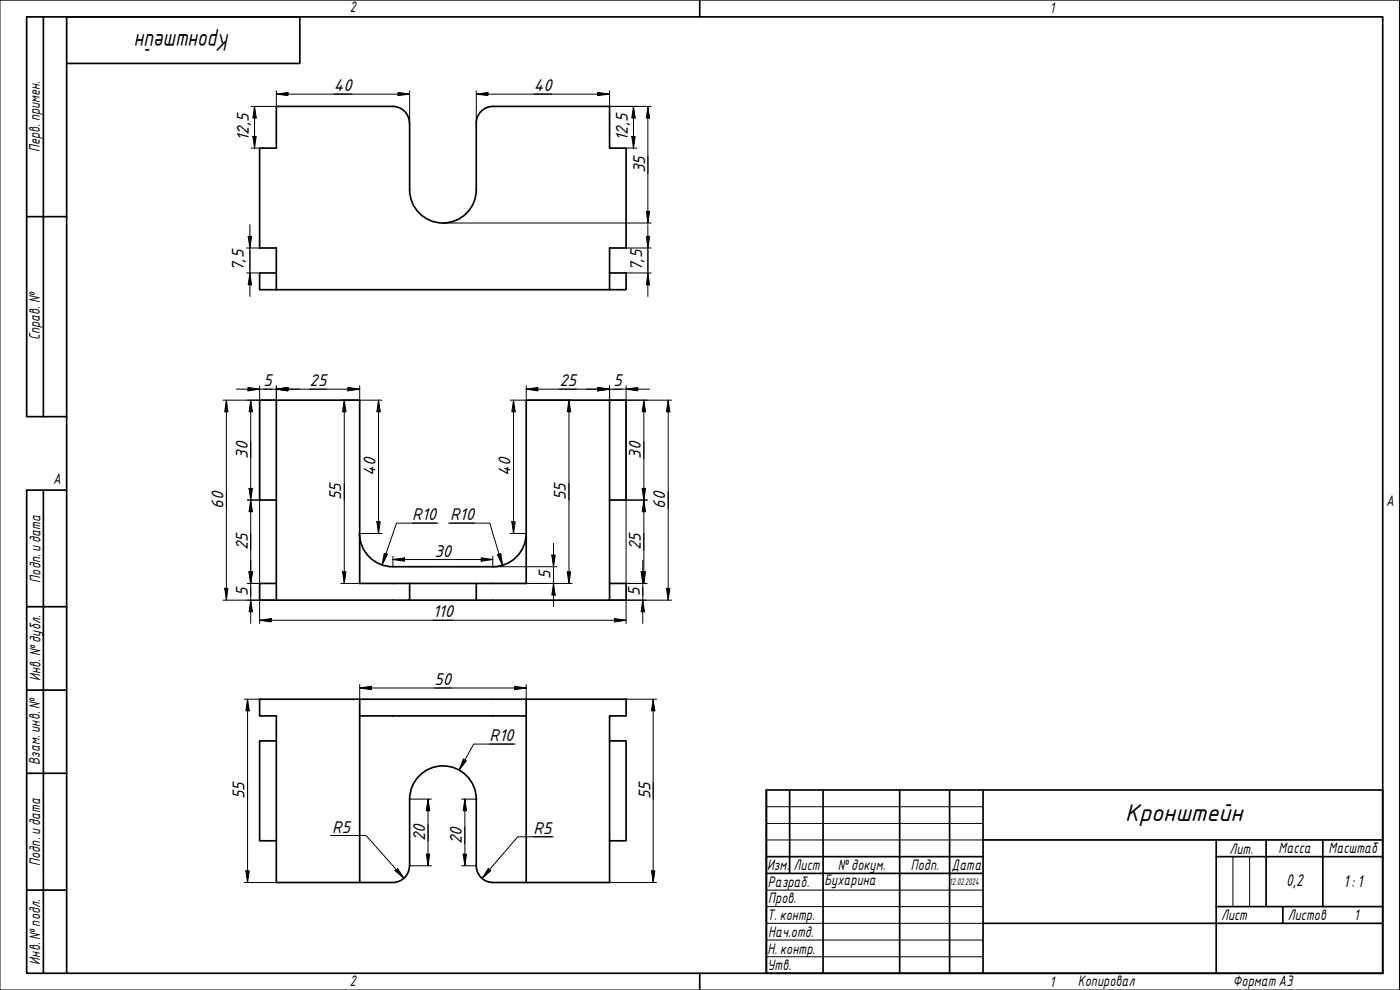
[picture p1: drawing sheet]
<svg xmlns="http://www.w3.org/2000/svg" width="420mm" height="297mm" viewBox="0 0 420 297" stroke-linecap="round" stroke-linejoin="round" font-family="sans-serif">
<g fill="none" stroke="#000" stroke-width=".51">
<path d="M117.9 31.9a5 5 0 0 1 5 5M117.9 31.9h-35v12.5h-5v30h5v12.5M147.9 31.9h35v12.5h5v30h-5v12.5M147.9 31.9a5 5 0 0 0-5 5v20a10 10 0 0 1-10 10 10 10 0 0 1-10-10v-20M82.9 81.9h-5v5h5M82.9 86.9h100M182.9 81.9h5v5h-5M82.9 120.1h-5v29.9h5M182.9 120.1h5v29.9h-5M82.9 175.1h-5v5h5M107.9 160a10 10 0 0 0 10 10M117.9 170h30"/>
<path d="M122.9 175.1v5h-40v-60h25v55h35M157.9 160a10 10 0 0 1-10 10M182.9 175.1h5v5h-5M122.9 180.1h60v-60h-25v55h-15v5M107.9 209.8h-30v5h5v50h35M107.9 209.8h80v5h-5v50h-35M107.9 209.8v55M107.9 214.8h50M157.9 209.8v55M82.9 222.3h-5v30h5M182.9 222.3h5v30h-5M122.9 259.8a5 5 0 0 1-5 5"/>
<path d="M122.9 259.8v-20a10 10 0 0 1 10-10 10 10 0 0 1 10 10v20M142.9 259.8a5 5 0 0 0 5 5"/>
</g>
<path d="M20 5.1h395v286.9h-395zM210 0v5.1M210 292v5" fill="none" stroke="#000" stroke-width=".51"/>
<path d="M0 0h420v297h-420z" fill="none" stroke="#000" stroke-width=".3"/>
<g fill="none" stroke="#000" stroke-width=".51">
<path d="M230 237h185v55h-185zM237 237v25.1M247 237v55M270 237v55M285 237v55M295 237v55M230 257h65M295 252h120M365 257h50M365 252v40M380 252v20M397 252v20"/>
<path d="M230 262.1h65M295 277h120M365 272h50M385 272v5"/>
</g>
<path d="M230 242h65M230 247.1h65M230 252h65M370 257v15M375 257v15M230 267.1h65M230 272h65M230 277h65M230 282.1h65M230 287.1h65" fill="none" stroke="#000" stroke-width=".3"/>
<path d="M13 5.1v119.9M20 19h70v-13.9h-82v119.9h12M8 65h12M13 147.1v144.9M20 147.1h-12v144.9h12M8 182h12M8 207.1h12M8 232h12M8 267.1h12" fill="none" stroke="#000" stroke-width=".51"/>
<g fill="none" stroke="#000" stroke-width=".3">
<path d="M76.4 31.9l.5 3.5h-1zM76.4 31.9v12.5M82.9 28.2l3.5-.5v1zM82.9 28.2h40M82.9 27.2v4.7h-7.5M119.4 27.7l3.5 .5-3.5 .5zM122.9 27.2v9.7M142.9 28.2l3.5-.5v1zM142.9 28.2h40M142.9 27.2v9.7M179.4 27.7l3.5 .5-3.5 .5zM182.9 27.2v4.7h12.6"/>
<path d="M190.1 31.9l.5 3.5h-1zM190.1 31.9v12.5M194.4 31.9l.5 3.5h-.9zM194.4 31.9v35M75.4 44.4h2.5M75.9 40.9h1l-.5 3.5zM187.9 44.4h3.2M189.6 40.9h1l-.5 3.5zM74 74.4h3.9M74.5 70.9h1l-.5 3.5zM75 67.4v21.5M132.9 66.9h62.6"/>
<path d="M187.9 74.4h7.6M194 70.9h.9l-.5 3.5zM194 63.4h.9l-.5 3.5zM194.4 67.4v21.5M74 81.9h3.9M75 81.9l.5 3.6h-1zM187.9 81.9h7.6M194.4 81.9l.5 3.6h-.9zM70.9 116.8h37M74.4 116.3l3.5 .5-3.5 .5zM77.9 115.7v59.4h-3.7M82.9 116.8l3.5-.5v1z"/>
<path d="M82.9 115.7v4.4h-16M104.4 116.3l3.5 .5-3.5 .5zM107.9 115.7v4.4M157.9 116.8l3.5-.5v1zM157.9 116.8h37M157.9 115.7v4.4M179.4 116.3l3.5 .5-3.5 .5zM182.9 115.7v4.4h18.6M187.9 116.8l3.5-.5v1zM187.9 115.7v59.4h6.3M67.9 120.1l.5 3.5h-1zM67.9 120.1v60"/>
<path d="M75.2 120.1l.6 3.5h-1.1zM75.2 120.1v67M102.3 120.1h12.3M103.3 120.1l.5 3.5h-1zM103.3 120.1v55M113.6 120.1l.5 3.5h-1zM113.6 120.1v40M153.1 120.1h18.6M154.1 120.1l.5 3.5h-1zM154.1 120.1v40M170.8 120.1l.5 3.5h-1.1zM170.8 120.1v55"/>
<path d="M193.2 120.1l.5 3.5h-1zM193.2 120.1v55M200.5 120.1l.5 3.5h-1zM200.5 120.1v60M74.2 150h3.7M74.7 146.5h1.1l-.6 3.5zM75.2 150l.6 3.5h-1.1zM113.1 156.5h1l-.5 3.6zM123.7 157h7.2M131.4 157h-12.4l-4.3 12.5M134.6 157h12.4l3.8 12.6M135.1 157h7.2"/>
<path d="M153.6 156.5h1l-.5 3.6zM187.9 150h6.3M192.7 146.5h1l-.5 3.5zM193.2 150l.5 3.5h-1zM67.4 176.5h1l-.5 3.6zM74.7 171.6h1.1l-.6 3.5zM102.3 175.1h5.6M102.8 171.6h1l-.5 3.5zM107.9 160.1h6.7M115.3 166l1 .4-1.6 3.1zM117.9 167.9l3.5-.5v1zM117.9 167.9h30"/>
<path d="M117.9 166.9v3.1M142.9 175.1h28.8M144.4 167.4l3.5 .5-3.5 .5zM147.9 166.9v3.1h19.2M149.3 166.4l1-.3 .5 3.5zM153.1 160.1h4.8M165.6 166.5h1l-.5 3.5zM166.1 175.1l.5 3.4h-1zM166.1 163.1v18.9M170.2 171.6h1.1l-.5 3.5zM192.4 171.6h1l-.5 3.5zM192.7 171.6h1l-.5 3.5z"/>
<path d="M192.9 168.1v19M200 176.5h1l-.5 3.6zM66.9 180.1h16M75.2 180.1l.6 3.5h-1.1zM77.9 186.1l3.5-.5v1zM77.9 186.1h110M77.9 180.1v7M182.9 180.1h18.6M184.4 185.6l3.5 .5-3.5 .5zM187.9 180.1v7M192.9 180.1l.5 3.5h-1zM73.3 209.8h4.6"/>
<path d="M74.3 209.8l.5 3.5h-1zM74.3 209.8v55M107.9 206.4l3.5-.5v1zM107.9 205.4v4.4M107.9 206.4h50M154.4 205.9l3.5 .5-3.5 .5zM157.9 205.4v4.4M187.9 209.8h9.1M196 209.8l.5 3.5h-1zM196 209.8v55M122.9 239.8h6.6M128.5 239.8l.5 3.5h-1z"/>
<path d="M128.5 239.8v20M138.5 239.8h4.4M139.1 227.8l.9 .5-2.2 2.8zM139.5 239.8l.5 3.5h-1zM139.5 239.8v20M146.9 223.3h7.2M154.6 223.3h-12.4l-4.4 7.8M99.2 250.7h10.7l11.3 12.8M99.7 250.7h5.5M122.9 259.8h6.6M128 256.3h1l-.5 3.5zM138.5 259.8h4.4"/>
<path d="M139 256.3h1l-.5 3.5zM160.1 251.1h5.4M166.1 251.1h-10.7l-10.7 12.5M73.3 264.8h9.6M73.8 261.3h1l-.5 3.5zM118.6 261.2l.7-.6 1.9 2.9zM146.6 260.6l.7 .6-2.6 2.4zM182.9 264.8h14.1M195.5 261.3h1l-.5 3.5z"/>
</g>
<g fill="#000">
<path d="M76.4 31.9l.5 3.5h-1z" fill-rule="evenodd"/>
<path d="M82.9 28.2l3.5-.5v1z" fill-rule="evenodd"/>
<path d="M119.4 27.7l3.5 .5-3.5 .5z" fill-rule="evenodd"/>
<path d="M142.9 28.2l3.5-.5v1z" fill-rule="evenodd"/>
<path d="M179.4 27.7l3.5 .5-3.5 .5z" fill-rule="evenodd"/>
<path d="M190.1 31.9l.5 3.5h-1z" fill-rule="evenodd"/>
<path d="M194.4 31.9l.5 3.5h-.9z" fill-rule="evenodd"/>
<path d="M75.9 40.9h1l-.5 3.5z" fill-rule="evenodd"/>
<path d="M189.6 40.9h1l-.5 3.5z" fill-rule="evenodd"/>
<path d="M74.5 70.9h1l-.5 3.5z" fill-rule="evenodd"/>
<path d="M194 70.9h.9l-.5 3.5z" fill-rule="evenodd"/>
<path d="M194 63.4h.9l-.5 3.5z" fill-rule="evenodd"/>
<path d="M75 81.9l.5 3.6h-1z" fill-rule="evenodd"/>
<path d="M194.4 81.9l.5 3.6h-.9z" fill-rule="evenodd"/>
<path d="M74.4 116.3l3.5 .5-3.5 .5z" fill-rule="evenodd"/>
<path d="M82.9 116.8l3.5-.5v1z" fill-rule="evenodd"/>
<path d="M82.9 116.8l3.5-.5v1z" fill-rule="evenodd"/>
<path d="M104.4 116.3l3.5 .5-3.5 .5z" fill-rule="evenodd"/>
<path d="M157.9 116.8l3.5-.5v1z" fill-rule="evenodd"/>
<path d="M179.4 116.3l3.5 .5-3.5 .5z" fill-rule="evenodd"/>
<path d="M179.4 116.3l3.5 .5-3.5 .5z" fill-rule="evenodd"/>
<path d="M187.9 116.8l3.5-.5v1z" fill-rule="evenodd"/>
<path d="M67.9 120.1l.5 3.5h-1z" fill-rule="evenodd"/>
<path d="M75.2 120.1l.6 3.5h-1.1z" fill-rule="evenodd"/>
<path d="M103.3 120.1l.5 3.5h-1z" fill-rule="evenodd"/>
<path d="M113.6 120.1l.5 3.5h-1z" fill-rule="evenodd"/>
<path d="M154.1 120.1l.5 3.5h-1z" fill-rule="evenodd"/>
<path d="M170.8 120.1l.5 3.5h-1.1z" fill-rule="evenodd"/>
<path d="M193.2 120.1l.5 3.5h-1z" fill-rule="evenodd"/>
<path d="M200.5 120.1l.5 3.5h-1z" fill-rule="evenodd"/>
<path d="M74.7 146.5h1.1l-.6 3.5z" fill-rule="evenodd"/>
<path d="M75.2 150l.6 3.5h-1.1z" fill-rule="evenodd"/>
<path d="M113.1 156.5h1l-.5 3.6z" fill-rule="evenodd"/>
<path d="M153.6 156.5h1l-.5 3.6z" fill-rule="evenodd"/>
<path d="M192.7 146.5h1l-.5 3.5z" fill-rule="evenodd"/>
<path d="M193.2 150l.5 3.5h-1z" fill-rule="evenodd"/>
<path d="M67.4 176.5h1l-.5 3.6z" fill-rule="evenodd"/>
<path d="M74.7 171.6h1.1l-.6 3.5z" fill-rule="evenodd"/>
<path d="M74.7 171.6h1.1l-.6 3.5z" fill-rule="evenodd"/>
<path d="M102.8 171.6h1l-.5 3.5z" fill-rule="evenodd"/>
<path d="M115.3 166l1 .4-1.6 3.1z" fill-rule="evenodd"/>
<path d="M117.9 167.9l3.5-.5v1z" fill-rule="evenodd"/>
<path d="M144.4 167.4l3.5 .5-3.5 .5z" fill-rule="evenodd"/>
<path d="M149.3 166.4l1-.3 .5 3.5z" fill-rule="evenodd"/>
<path d="M165.6 166.5h1l-.5 3.5z" fill-rule="evenodd"/>
<path d="M166.1 175.1l.5 3.4h-1z" fill-rule="evenodd"/>
<path d="M170.2 171.6h1.1l-.5 3.5z" fill-rule="evenodd"/>
<path d="M192.4 171.6h1l-.5 3.5z" fill-rule="evenodd"/>
<path d="M192.7 171.6h1l-.5 3.5z" fill-rule="evenodd"/>
<path d="M200 176.5h1l-.5 3.6z" fill-rule="evenodd"/>
<path d="M75.2 180.1l.6 3.5h-1.1z" fill-rule="evenodd"/>
<path d="M77.9 186.1l3.5-.5v1z" fill-rule="evenodd"/>
<path d="M184.4 185.6l3.5 .5-3.5 .5z" fill-rule="evenodd"/>
<path d="M192.9 180.1l.5 3.5h-1z" fill-rule="evenodd"/>
<path d="M74.3 209.8l.5 3.5h-1z" fill-rule="evenodd"/>
<path d="M107.9 206.4l3.5-.5v1z" fill-rule="evenodd"/>
<path d="M154.4 205.9l3.5 .5-3.5 .5z" fill-rule="evenodd"/>
<path d="M196 209.8l.5 3.5h-1z" fill-rule="evenodd"/>
<path d="M139.1 227.8l.9 .5-2.2 2.8z" fill-rule="evenodd"/>
<path d="M128 256.3h1l-.5 3.5z" fill-rule="evenodd"/>
<path d="M128.5 239.8l.5 3.5h-1z" fill-rule="evenodd"/>
<path d="M139 256.3h1l-.5 3.5z" fill-rule="evenodd"/>
<path d="M139.5 239.8l.5 3.5h-1z" fill-rule="evenodd"/>
<path d="M73.8 261.3h1l-.5 3.5z" fill-rule="evenodd"/>
<path d="M118.6 261.2l.7-.6 1.9 2.9z" fill-rule="evenodd"/>
<path d="M146.6 260.6l.7 .6-2.6 2.4z" fill-rule="evenodd"/>
<path d="M195.5 261.3h1l-.5 3.5z" fill-rule="evenodd"/>
</g>
<g font-size="7">
<text x="69" y="10.3" transform="rotate(180 69 10.3)">Кронштейн</text>
<text x="337.7" y="246.2">Кронштейн</text>
</g>
<g font-size="4.9">
<text x="100.2" y="27.4">40</text>
<text x="160.2" y="27.4">40</text>
<text x="74.7" y="42.3" transform="rotate(-90 74.7 42.3)">12,5</text>
<text x="188.4" y="42.3" transform="rotate(-90 188.4 42.3)">12,5</text>
<text x="193.6" y="52" transform="rotate(-90 193.6 52)">35</text>
<text x="73.2" y="81.3" transform="rotate(-90 73.2 81.3)">7,5</text>
<text x="192.7" y="81.3" transform="rotate(-90 192.7 81.3)">7,5</text>
<text x="79.1" y="115.9">5</text>
<text x="92.9" y="115.9">25</text>
<text x="167.9" y="115.9">25</text>
<text x="184.1" y="115.9">5</text>
<text x="74.4" y="137.6" transform="rotate(-90 74.4 137.6)">30</text>
<text x="192.3" y="137.6" transform="rotate(-90 192.3 137.6)">30</text>
<text x="112.7" y="142.7" transform="rotate(-90 112.7 142.7)">40</text>
<text x="153.2" y="142.7" transform="rotate(-90 153.2 142.7)">40</text>
<text x="67.1" y="152.6" transform="rotate(-90 67.1 152.6)">60</text>
<text x="102.4" y="150.1" transform="rotate(-90 102.4 150.1)">55</text>
<text x="169.9" y="150.1" transform="rotate(-90 169.9 150.1)">55</text>
<text x="199.6" y="152.6" transform="rotate(-90 199.6 152.6)">60</text>
<text x="123.7" y="156.1">R10</text>
<text x="135.1" y="156.1">R10</text>
<text x="74.4" y="165.1" transform="rotate(-90 74.4 165.1)">25</text>
<text x="130.4" y="167">30</text>
<text x="192.3" y="165.1" transform="rotate(-90 192.3 165.1)">25</text>
<text x="165.2" y="173.8" transform="rotate(-90 165.2 173.8)">5</text>
<text x="74.4" y="178.8" transform="rotate(-90 74.4 178.8)">5</text>
<text x="192" y="178.8" transform="rotate(-90 192 178.8)">5</text>
<text x="129.9" y="185.2">110</text>
<text x="130.4" y="205.5">50</text>
<text x="146.9" y="222.4">R10</text>
<text x="73.4" y="239.8" transform="rotate(-90 73.4 239.8)">55</text>
<text x="195.2" y="239.8" transform="rotate(-90 195.2 239.8)">55</text>
<text x="99.7" y="249.8">R5</text>
<text x="160.1" y="250.2">R5</text>
<text x="127.6" y="252.3" transform="rotate(-90 127.6 252.3)">20</text>
<text x="138.6" y="253.2" transform="rotate(-90 138.6 253.2)">20</text>
<text x="386" y="265.9">0,2</text>
<text x="403.2" y="266.2">1: 1</text>
</g>
<g font-size="4.4">
<text x="105" y="3.7">2</text>
<text x="315" y="3.8">1</text>
<text x="11.9" y="45.6" transform="rotate(-90 11.9 45.6)">Перв. примен.</text>
<text x="12" y="102.2" transform="rotate(-90 12 102.2)">Справ. №</text>
<text x="16" y="145.2">A</text>
<text x="416" y="151.7">A</text>
<text x="12.2" y="174.8" transform="rotate(-90 12.2 174.8)">Подп. идата</text>
<text x="12.2" y="204.3" transform="rotate(-90 12.2 204.3)">Инв. №дубл.</text>
<text x="12" y="229.5" transform="rotate(-90 12 229.5)">Взам. инв. №</text>
<text x="369" y="256.1">Лит.</text>
<text x="383.7" y="256.1">Масса</text>
<text x="398.7" y="256.1">Масштаб</text>
<text x="12.1" y="259.8" transform="rotate(-90 12.1 259.8)">Подп. идата</text>
<text x="230.2" y="261.1">Изм.</text>
<text x="238.2" y="261.1">Лист</text>
<text x="251.5" y="261">№докум.</text>
<text x="273.4" y="261.2">Подп.</text>
<text x="285.6" y="261.2">Дата</text>
<text x="230.4" y="266.1">Разраб.</text>
<text x="247.4" y="265.7">Бухарина</text>
<text x="230.6" y="271.1">Пров.</text>
<text x="230.3" y="276.1">Т. контр.</text>
<text x="230.5" y="281.1">Нач.отд.</text>
<text x="366.5" y="276.1">Лист</text>
<text x="386.5" y="276.1">Листов</text>
<text x="406.4" y="276">1</text>
<text x="230.4" y="286.1">Н. контр.</text>
<text x="12.1" y="289.4" transform="rotate(-90 12.1 289.4)">Инв. №подл.</text>
<text x="230.3" y="291.1">Утв.</text>
<text x="105" y="295.9">2</text>
<text x="315" y="296.1">1</text>
<text x="323.5" y="295.8">Копировал</text>
<text x="370" y="295.8">Формат А3</text>
</g>
<text font-size="2.8" x="285" y="265.5">12.02.2024</text>
</svg>
